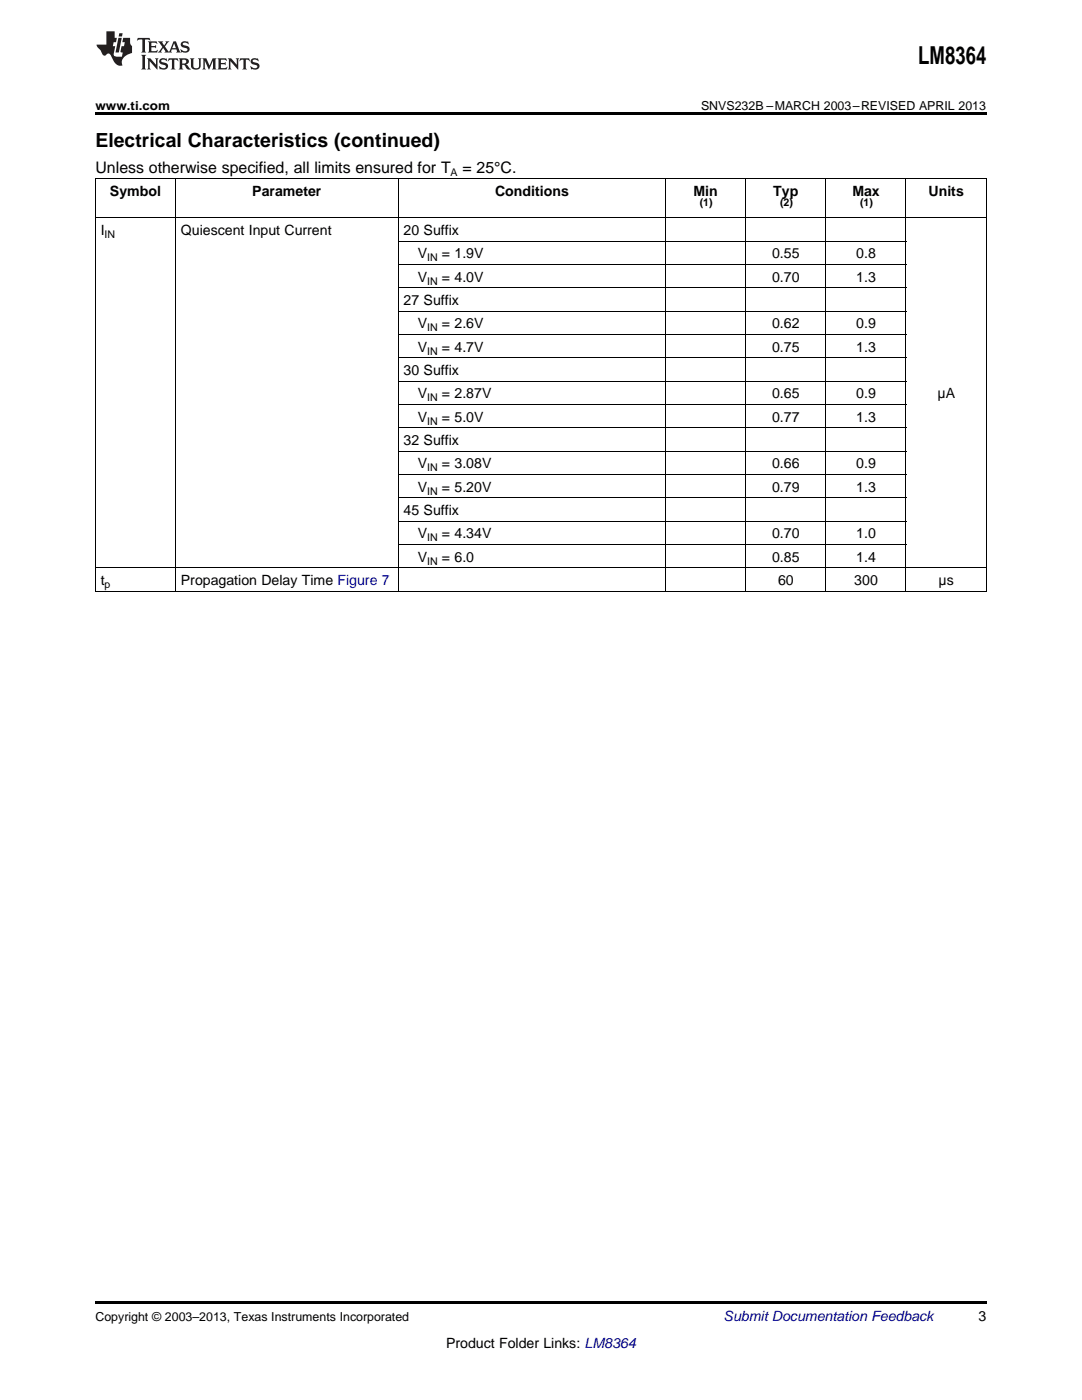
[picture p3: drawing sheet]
<svg xmlns="http://www.w3.org/2000/svg" width="216mm" height="279mm" viewBox="0 0 216 279" stroke-linecap="round" stroke-linejoin="round" font-family="sans-serif">
<path d="M19 22.5h177.8v.5h-177.8zM19 259.7h177.8v.5h-177.8z" fill="#000"/>
<g fill="none" stroke="#000" stroke-width=".2">
<path d="M19 35.6h177.8M19.1 35.7v82.3M35 35.7v82.3M79.4 35.7v82.3M132.8 35.7v82.3M148.8 35.7v82.3M164.8 35.7v82.3M180.8 35.7v82.3M196.8 35.7v82.3M19 43.5h177.8M79.5 57.4h101.3M79.5 52.8h101.3"/>
<path d="M79.5 48.1h101.3M79.5 76.1h101.3M79.5 71.4h101.3M79.5 66.8h101.3M79.5 62.1h101.3M79.5 99.4h101.3M79.5 94.7h101.3M79.5 90h101.3M79.5 85.4h101.3M79.5 80.7h101.3M19 118h177.8M19 113.3h177.8"/>
<path d="M79.5 108.7h101.3M79.5 104h101.3"/>
</g>
<g fill="#231f20">
<path d="M27.5 7.6l-.1 .5 .4-.2h.6v.1v2.1l-.2 .4h1l-.3-.4v-2.1l.1-.1h.5l.5 .2-.2-.5zM29.5 8.3l.2 .3v1.5l-.2 .4h1.8l.2-.6a1.04 1.04 0 0 1-1.3 .2v-.7h.6l.3 .2v-.6l-.3 .2h-.6v-.6l.8-.1 .4 .3-.2-.5zM31.5 8.3l.9 1.1-.9 1.1h.8l-.2-.2 .5-.7 .4 .7-.2 .2h1.5l-.1-.2 .1-.4h.9l.1 .4-.2 .2h1l-.3-.3-.7-1.9h-.5l-.9 2-.8-1 .9-1h-.8l.1 .3-.3 .5-.4-.6 .2-.2zM34.7 8.6l.4 1h-.7zM36.3 8.4a.63 .63 0 0 0-.2 .7 .63 .63 0 0 0 .6 .4l.6 .2 .1 .2a.75 .75 0 0 1-.7 .4 .75 .75 0 0 1-.6-.5l.1 .7 .1-.1a1.11 1.11 0 0 0 1.5-.6 1.13 1.13 0 0 0-1.2-.8l-.1-.4a1.04 1.04 0 0 1 1.2 .2l-.2-.5-.1 .1-.5-.2zM28.2 10.9l.2 .4v2.2l-.2 .4h1l-.3-.4v-2.2l.3-.4zM29.3 11.6l.3 .4v1.5l-.3 .4h.8l-.2-.4v-1.3l1.5 1.7v-1.9l.2-.4h-.7l.2 .4v.9l-1.1-1.3zM32 11.8a.62 .62 0 0 0-.2 .7 .62 .62 0 0 0 .6 .4l.6 .1 .1 .3a.76 .76 0 0 1-.7 .3 .76 .76 0 0 1-.6-.4l.1 .7 .1-.1a1.11 1.11 0 0 0 1.5-.6 1.13 1.13 0 0 0-1.2-.8l-.1-.4a1.04 1.04 0 0 1 1.2 .2l-.2-.6-.1 .1-.5-.1zM33.7 11.6l-.2 .6a.61 .61 0 0 1 .8-.3v1.6l-.2 .4h.9l-.2-.4v-1.6a.63 .63 0 0 1 .8 .3l-.2-.6zM35.6 11.6l.3 .4v1.5l-.3 .4h1l-.2-.2v-.8l.5 .2a.76 .76 0 0 0 1.2 .7l-1-1a.58 .58 0 0 0 .6-.5 .58 .58 0 0 0-.5-.6zM36.4 11.9h.1a.45 .45 0 0 1 .5 .1 .45 .45 0 0 1 .1 .5l-.7 .2zM37.9 11.6l.2 .2a2.17 2.17 0 0 0 .3 1.9 .99 .99 0 0 0 1.6-.6v-1.1l.2-.4h-.7l.2 .2a1.92 1.92 0 0 1-.2 1.8 .6 .6 0 0 1-.9-.5v-1.1l.2-.4zM40.4 11.6l.2 .4v1.5l-.2 .4h.7l-.2-.4v-1.4l.8 1.8 .8-1.8v1.4l-.2 .4h.9l-.2-.4v-1.5l.2-.4h-.8l-.6 1.5-.6-1.5zM43.4 11.6l.2 .4v1.5l-.2 .4h1.8l.2-.6a1.04 1.04 0 0 1-1.3 .1v-.6h.5l.4 .2v-.6l-.4 .2h-.5v-.7h.8l.3 .3-.1-.6zM45.5 11.6l.2 .4v1.5l-.2 .4h.7l-.2-.4v-1.3l1.5 1.7v-1.9l.2-.4h-.7l.2 .4v.9l-1.1-1.3zM47.9 11.6l-.1 .6a.61 .61 0 0 1 .8-.3v1.6l-.3 .4h1l-.3-.4 .1-1.6a.63 .63 0 0 1 .7 .3l-.1-.6zM50.2 11.8a.62 .62 0 0 0-.2 .7 .62 .62 0 0 0 .6 .4l.6 .1 .2 .3a.76 .76 0 0 1-.8 .3 .76 .76 0 0 1-.6-.4l.1 .7 .2-.1a1.11 1.11 0 0 0 1.5-.6 1.13 1.13 0 0 0-1.3-.8l-.1-.4a1.04 1.04 0 0 1 1.2 .2l-.1-.6-.2 .1-.5-.1z"/>
<path d="M21.2 6.3v2.6h-1.9l.1 .4 .7 .9a.91 .91 0 0 0 1 .8 .56 .56 0 0 1 .5-.3 .56 .56 0 0 1 .5 .3l.4 .8a1.53 1.53 0 0 0 1.9 1.2 1.54 1.54 0 0 1 1-2.1l.9-.3v-1.4a1.52 1.52 0 0 1-.3-1.6h-1.4l-.2 .8h.5l-.2 .8h-.4l-.2 1v.2l.4 .1-.2 .8a1.93 1.93 0 0 1-1.6-.3l.3-1.8h-.5l.2-.8h.4l.2-.8h-.4v-1.3zM23.6 7.6l-.6 2.9h.7l.6-2.9zM23.8 6.6l-.1 .7h.6l.2-.7z"/>
</g>
<text font-size="4.9" x="183.2" y="12.8">LM8364</text>
<text font-size="3.9" x="19" y="29.3">Electrical Characteristics (continued)</text>
<g font-size="3.2">
<text x="19" y="34.4">Unless otherwise specified, all limits ensured for T</text>
<text x="92.3" y="34.4">= 25°C.</text>
</g>
<g font-size="2.8">
<text x="21.9" y="39.1">Symbol</text>
<text x="50.3" y="39.1">Parameter</text>
<text x="98.8" y="39.1">Conditions</text>
<text x="138.4" y="39.1">Min</text>
<text x="154.3" y="39.1">Typ</text>
<text x="170.1" y="39.1">Max</text>
<text x="185.3" y="39.1">Units</text>
<text x="20.1" y="46.9">I</text>
<text x="36.1" y="46.9">Quiescent Input Current</text>
<text x="80.5" y="46.9">20 Suffix</text>
<text x="83.4" y="51.6">V</text>
<text x="88.2" y="51.6">= 1.9V</text>
<text x="154.1" y="51.6">0.55</text>
<text x="170.9" y="51.6">0.8</text>
<text x="83.4" y="56.2">V</text>
<text x="88.2" y="56.2">= 4.0V</text>
<text x="154.1" y="56.2">0.70</text>
<text x="170.9" y="56.2">1.3</text>
<text x="80.5" y="60.9">27 Suffix</text>
<text x="83.4" y="65.5">V</text>
<text x="88.2" y="65.5">= 2.6V</text>
<text x="154.1" y="65.5">0.62</text>
<text x="170.9" y="65.5">0.9</text>
<text x="83.4" y="70.2">V</text>
<text x="88.2" y="70.2">= 4.7V</text>
<text x="154.1" y="70.2">0.75</text>
<text x="170.9" y="70.2">1.3</text>
<text x="80.5" y="74.9">30 Suffix</text>
<text x="83.4" y="79.5">V</text>
<text x="88.2" y="79.5">= 2.87V</text>
<text x="154.1" y="79.5">0.65</text>
<text x="170.9" y="79.5">0.9</text>
<text x="187.1" y="79.5">μA</text>
<text x="80.5" y="88.8">32 Suffix</text>
<text x="83.4" y="84.2">V</text>
<text x="88.2" y="84.2">= 5.0V</text>
<text x="154.1" y="84.2">0.77</text>
<text x="170.9" y="84.2">1.3</text>
<text x="83.4" y="93.5">V</text>
<text x="88.2" y="93.5">= 3.08V</text>
<text x="154.1" y="93.5">0.66</text>
<text x="170.9" y="93.5">0.9</text>
<text x="83.4" y="98.1">V</text>
<text x="88.2" y="98.1">= 5.20V</text>
<text x="154.1" y="98.1">0.79</text>
<text x="170.9" y="98.1">1.3</text>
<text x="80.5" y="102.8">45 Suffix</text>
<text x="83.4" y="107.5">V</text>
<text x="88.2" y="107.5">= 4.34V</text>
<text x="154.1" y="107.5">0.70</text>
<text x="170.9" y="107.5">1.0</text>
<text x="83.4" y="112.1">V</text>
<text x="88.2" y="112.1">= 6.0</text>
<text x="154.1" y="112.1">0.85</text>
<text x="170.9" y="112.1">1.4</text>
<text x="20.1" y="116.8">t</text>
<text x="36.1" y="116.8">Propagation Delay Time Figure 7</text>
<text x="155.3" y="116.8">60</text>
<text x="170.5" y="116.8">300</text>
<text x="187.3" y="116.8">μs</text>
<text x="195.3" y="263.6">3</text>
<text x="89" y="269">Product Folder Links: LM8364</text>
</g>
<text font-size="2.8" fill="#0000c8" x="144.4" y="263.6">Submit Documentation Feedback</text>
<g font-size="2.5">
<text x="19" y="21.9">www.ti.com</text>
<text x="139.9" y="21.9">SNVS232B –MARCH 2003–REVISED APRIL 2013</text>
<text x="19" y="263.6">Copyright © 2003–2013, Texas Instruments Incorporated</text>
</g>
<g font-size="2.1">
<text x="89.9" y="35.1">A</text>
<text x="139.6" y="41.1">(1)</text>
<text x="155.6" y="41.1">(2)</text>
<text x="171.6" y="41.1">(1)</text>
<text x="20.9" y="47.5">IN</text>
<text x="85.2" y="52.1">IN</text>
<text x="85.2" y="56.8">IN</text>
<text x="85.2" y="66.1">IN</text>
<text x="85.2" y="70.8">IN</text>
<text x="85.2" y="80.1">IN</text>
<text x="85.2" y="84.7">IN</text>
<text x="85.2" y="94.1">IN</text>
<text x="85.2" y="98.7">IN</text>
<text x="85.2" y="108">IN</text>
<text x="85.2" y="112.7">IN</text>
<text x="20.9" y="117.3">p</text>
</g>
</svg>
